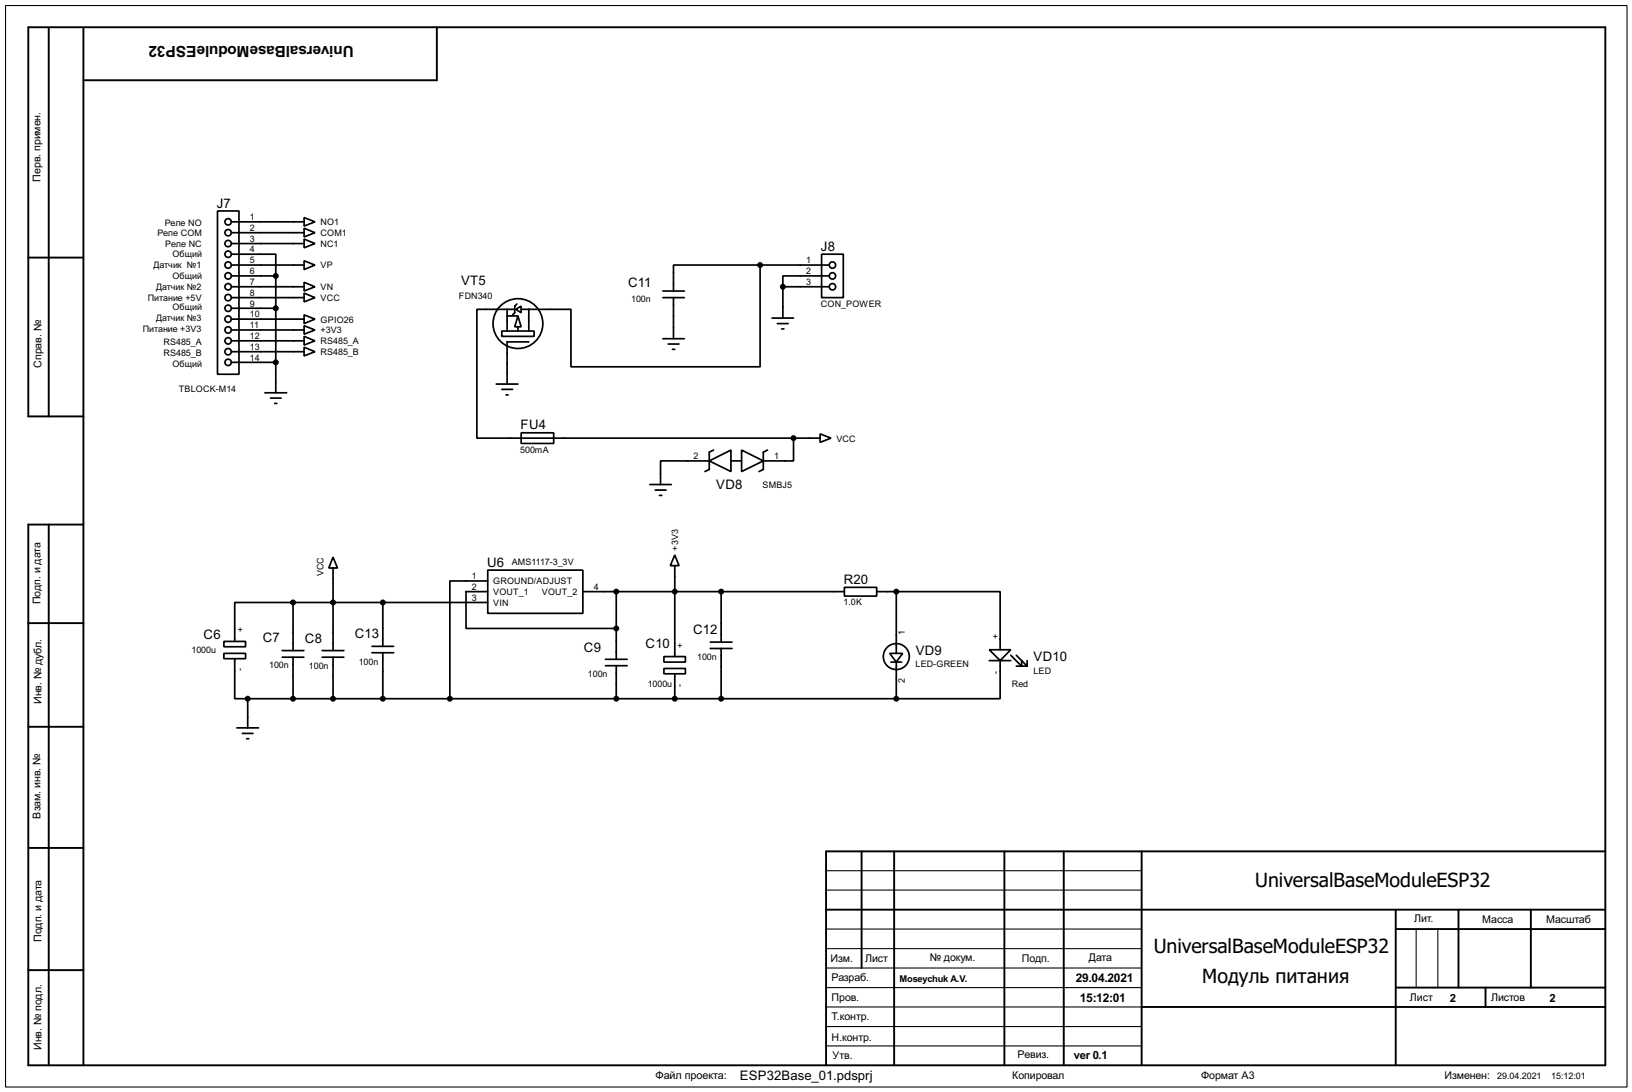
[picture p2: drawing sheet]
<svg xmlns="http://www.w3.org/2000/svg" width="383mm" height="256mm" viewBox="0 0 383 256" stroke-linecap="round" stroke-linejoin="round" font-family="sans-serif">
<path d="M1.3 1.3h381v254h-381zM194.1 218.2h74.2M194.1 209.1h74.2M194.1 204.5h74.2M332.8 218.2v13.8M337.9 218.2v13.8M194.1 222.8h74.2M194.1 232h74.2M194.1 236.5h74.2M194.1 227.4h74.2M194.1 241.1h74.2M194.1 245.7h74.2" fill="none" stroke="#000" stroke-width=".25"/>
<g fill="none" stroke="#000" stroke-width=".45">
<path d="M11.5 6.7v91.1M19.6 6.7v243.5M102.7 6.4v12.5h-83.1M6.7 60.5h12.9M19.6 97.8h-12.9v-91.4h370.5v243.8h-370.5v-127h12.9M11.5 123.2v127M6.7 146.4h12.9M6.7 170.7h12.9M6.7 199.2h12.9M202.5 200v27.4M210.1 200v50.2M236 200v50.2"/>
<path d="M250 200v50.2M268.3 200v50.2M377.2 200h-183.1v50.2M194.1 213.7h183.1M328 213.7v36.5M328 218.2h49.2M342.7 213.7v18.3M359.7 213.7v18.3M6.7 227.9h12.9M268.3 236.5h108.9M328 232h49.2M349.1 232v4.5"/>
</g>
<g fill="none" stroke="#000" stroke-width=".4">
<path d="M51.1 49.6h5.1v38.3h-5.1zM54.4 59.7h10.4v5.1M54.4 52.1h17.1M54.4 54.7h17.1M54.4 57.2h17.1M71.5 51.1l2.5 1-2.5 1zM71.5 53.6l2.5 1.1-2.5 1zM71.5 56.2l2.5 1-2.5 1zM193.1 59.7h5.1v10.2h-5.1zM54.4 62.3h17.1M54.4 67.4h17.1M54.4 69.9h17.1"/>
<path d="M54.4 75h17.1M54.4 77.5h17.1M54.4 72.4h10.4M54.4 64.8h10.4M64.8 64.8v27.5M71.5 79l2.5 1.1-2.5 1zM71.5 76.5l2.5 1-2.5 1zM71.5 66.3l2.5 1.1-2.5 1zM71.5 74l2.5 1-2.5 1zM71.5 68.9l2.5 1-2.5 1zM71.5 61.3l2.5 1-2.5 1zM117.9 77.8h7.6v1.2h-7.6z"/>
<path d="M119.2 72.7v5.1M119.2 74.2h2.5M121 72.7h-8.9v30.2h80.6M121.2 72.7l1.3-.8v1.6zM121.5 71.4l-.5 .5v1.6l-.5 .5M121.7 74.2l.8 2.6h-1.5zM121.7 76.8v1M122.5 72.7h4M124.3 72.7v5.1M155.8 69.9h5M155.8 68.4h5M155.8 79.6h5"/>
<path d="M158.3 69.9v9.7M178.6 62.3v23.9h-44.4v-13.5h-7.4M178.6 62.3h-20.3v6.1M178.6 62.3h16.3M181.4 74.7h5.1M182.7 76h2.5M183.7 77.3h.5M184 67.4v7.3M184 67.4h10.9M194.9 64.8h-10.9v2.6M54.4 80.1h17.1M54.4 82.6h17.1"/>
<path d="M54.4 85.1h10.4M62.3 92.3h5.1M63.6 93.5h2.5M64.6 94.8h.5M71.5 81.6l2.5 1-2.5 1zM116.6 90.2h5.1M117.9 91.5h2.6M118.9 92.8h.5M124.3 80.3h-5.1v9.9M157 80.8h2.6M158 82.1h.6M122.5 101.7h7.6v2.5h-7.6z"/>
<path d="M152.7 113.8h5.1M154 115.1h2.5M155 116.4h.5M166.7 108.3l5.1-2.6v5.1zM166.7 108.3h-11.5v5.5M167.7 105.7l-1 .5v4.1l-1 .5M171.8 108.3h2.5M174.3 105.7l5.1 2.6-5.1 2.5zM180.4 105.7l-1 .5v4.1l-1 .5M186.5 102.9v5.4h-7.1M192.7 101.9l2.6 1-2.6 1zM78.3 130.9l1 2.5h-2z"/>
<path d="M78.3 133.4v19.4M114.6 133.9h22.4v10.2h-22.4zM114.6 136.5h-8.9v27.6M114.6 139h-5.1v8.6h35.3M137 139h61.4M144.8 139v15.9M158.6 130.4l1 2.5h-2.1zM158.6 132.9v21.3M169.5 139v11.8M198.4 138h7.6v2h-7.6zM206 139h4.6M210.6 139h24.4v13.6"/>
<path d="M210.6 139v14.5M52.6 150.7h5.1v1.2h-5.1zM52.6 153.5h5.1v1.2h-5.1zM55.2 154.7v9.4h3M66.3 154.4h5.1M66.3 152.8h5.1M68.9 141.5h-13.7v9.2M68.9 141.5v11.3M68.9 154.4v9.7M68.9 141.5h45.7M75.7 154.4h5.1M75.7 152.8h5.1"/>
<path d="M78.3 154.4v9.7M87.4 153.3h5.1M87.4 151.8h5.1M90 141.5v10.3M90 153.3v10.8M142.3 156.4h5.1M142.3 154.9h5.1M144.8 156.4v7.7M156 154.2h5.1v1.3h-5.1zM156 157h5.1v1.3h-5.1zM158.6 158.3v5.8M166.9 152.3h5.1"/>
<path d="M166.9 150.8h5.1M169.5 152.3v11.8M209.1 153.5h3l-1.5 2zM209.4 155.5h2.5M210.6 155.5v8.6M232.5 152.6h5l-2.5 2.6zM232.5 155.2h5M235 155.2v8.9h-24.4M237.5 153.9l2.6 2.6v-1.3M238.8 153.9l2.6 2.6M238.8 156.5h2.6M241.4 155.2v1.3"/>
<path d="M55.7 171h5.1M57 172.3h2.5M58 173.5h.5M58.2 164.1h152.4M58.2 164.1v6.9"/>
<circle cx="53.6" cy="54.7" r=".75"/>
<circle cx="53.6" cy="57.2" r=".75"/>
<circle cx="53.6" cy="59.7" r=".75"/>
<circle cx="53.6" cy="52.1" r=".75"/>
<circle cx="53.6" cy="77.5" r=".75"/>
<circle cx="53.6" cy="67.4" r=".75"/>
<circle cx="53.6" cy="69.9" r=".75"/>
<circle cx="53.6" cy="62.3" r=".75"/>
<circle cx="53.6" cy="72.4" r=".75"/>
<circle cx="53.6" cy="75" r=".75"/>
<circle cx="53.6" cy="64.8" r=".75"/>
<circle cx="121.7" cy="76" r="5.9"/>
<circle cx="195.6" cy="62.3" r=".75"/>
<circle cx="195.6" cy="67.4" r=".75"/>
<circle cx="195.6" cy="64.8" r=".75"/>
<circle cx="53.6" cy="82.6" r=".75"/>
<circle cx="53.6" cy="80.1" r=".75"/>
<circle cx="53.6" cy="85.1" r=".75"/>
<circle cx="210.6" cy="154.2" r="3.1"/>
</g>
<g fill="#000" stroke="#000" stroke-width=".4">
<circle cx="64.8" cy="64.8" r=".5"/>
<circle cx="64.8" cy="72.4" r=".5"/>
<circle cx="178.6" cy="62.3" r=".5"/>
<circle cx="183.9" cy="67.4" r=".5"/>
<circle cx="64.8" cy="85.1" r=".5"/>
<circle cx="186.4" cy="102.9" r=".5"/>
<circle cx="144.8" cy="139" r=".5"/>
<circle cx="158.5" cy="139" r=".5"/>
<circle cx="169.4" cy="139" r=".5"/>
<circle cx="210.6" cy="139" r=".5"/>
<circle cx="68.8" cy="141.5" r=".5"/>
<circle cx="78.2" cy="141.5" r=".5"/>
<circle cx="89.9" cy="141.5" r=".5"/>
<circle cx="144.8" cy="147.6" r=".5"/>
<circle cx="58.2" cy="164.1" r=".5"/>
<circle cx="68.8" cy="164.1" r=".5"/>
<circle cx="78.2" cy="164.1" r=".5"/>
<circle cx="89.9" cy="164.1" r=".5"/>
<circle cx="105.7" cy="164.1" r=".5"/>
<circle cx="144.8" cy="164.1" r=".5"/>
<circle cx="158.5" cy="164.1" r=".5"/>
<circle cx="169.4" cy="164.1" r=".5"/>
<circle cx="210.6" cy="164.1" r=".5"/>
</g>
<g font-size="5.6">
<text x="295" y="208.3">UniversalBaseModuleESP32</text>
<text x="271.1" y="223.8">UniversalBaseModuleESP32</text>
<text x="282.5" y="230.9">Модуль питания</text>
</g>
<text font-size="4.1" x="83.1" y="10.8" transform="rotate(-180 83.1 10.8)">UniversalBaseModuleESP32</text>
<g font-size="3.5">
<text x="51" y="48.7">J7</text>
<text x="192.9" y="58.9">J8</text>
<text x="108.4" y="67">VT5</text>
<text x="147.6" y="67.5">C11</text>
<text x="122.3" y="100.9">FU4</text>
<text x="168.3" y="114.8">VD8</text>
<text x="114.5" y="133.1">U6</text>
<text x="198.3" y="137.2">R20</text>
<text x="83.4" y="149.9">C13</text>
<text x="162.9" y="148.9">C12</text>
<text x="47.9" y="150">C6</text>
<text x="61.8" y="150.7">C7</text>
<text x="71.7" y="151">C8</text>
<text x="137.2" y="153.2">C9</text>
<text x="151.7" y="152.3">C10</text>
<text x="215.2" y="153.9">VD9</text>
<text x="242.9" y="155.3">VD10</text>
<text x="173.8" y="253.6">ESP32Base_01.pdsprj</text>
</g>
<g font-size="3.2">
<text x="252.8" y="230.7">29.04.2021</text>
<text x="253.8" y="235.4">15:12:01</text>
</g>
<g font-size="3">
<text x="340.7" y="235.4">2</text>
<text x="364.1" y="235.4">2</text>
<text x="252.4" y="248.8">ver 0.1</text>
</g>
<text font-size="2.9" x="154" y="253.5">Файл проекта:</text>
<g font-size="2.8">
<text x="9.5" y="42.7" transform="rotate(-90 9.5 42.7)">Перв. примен.</text>
<text x="9.7" y="86.4" transform="rotate(-90 9.7 86.4)">Справ. №</text>
<text x="9.5" y="142" transform="rotate(-90 9.5 142)">Подп. и дата</text>
<text x="9.7" y="165.4" transform="rotate(-90 9.7 165.4)">Инв. № дубл.</text>
<text x="9.5" y="192.3" transform="rotate(-90 9.5 192.3)">Взам. инв. №</text>
<text x="9.8" y="221.2" transform="rotate(-90 9.8 221.2)">Подп. и дата</text>
<text x="332.3" y="216.5">Лит.</text>
<text x="348.3" y="216.8">Масса</text>
<text x="363.3" y="216.8">Масштаб</text>
<text x="195.1" y="225.9">Изм.</text>
<text x="203.3" y="225.9">Лист</text>
<text x="218.5" y="225.7">№ докум.</text>
<text x="240.1" y="225.9">Подп.</text>
<text x="255.8" y="225.7">Дата</text>
<text x="195.4" y="230.5">Разраб.</text>
<text x="195.4" y="235.1">Пров.</text>
<text x="195.4" y="239.6">Т.контр.</text>
<text x="331.3" y="235.1">Лист</text>
<text x="350.3" y="235.1">Листов</text>
<text x="195.4" y="244.5">Н.контр.</text>
<text x="9.8" y="246.6" transform="rotate(-90 9.8 246.6)">Инв. № подл.</text>
<text x="195.6" y="248.8">Утв.</text>
<text x="239.1" y="248.5">Ревиз.</text>
<text x="237.8" y="253.5">Копировал</text>
<text x="282.2" y="253.5">Формат А3</text>
<text x="339.4" y="253.5">Изменен:</text>
</g>
<text font-size="2.5" x="211.4" y="230.6">Moseychuk A.V.</text>
<g font-size="2.4">
<text x="38.7" y="53.1">Реле NO</text>
<text x="58.7" y="51.7">1</text>
<text x="75.3" y="52.9">NO1</text>
<text x="37" y="55.4">Реле COM</text>
<text x="38.8" y="57.9">Реле NC</text>
<text x="58.7" y="54.3">2</text>
<text x="58.7" y="56.8">3</text>
<text x="58.7" y="59.3">4</text>
<text x="75.3" y="55.4">COM1</text>
<text x="75.3" y="58">NC1</text>
<text x="36.1" y="63">Датчик №1</text>
<text x="40.5" y="60.5">Общий</text>
<text x="40.5" y="65.6">Общий</text>
<text x="58.7" y="61.9">5</text>
<text x="58.7" y="64.4">6</text>
<text x="75.3" y="63.1">VP</text>
<text x="189.4" y="61.9">1</text>
<text x="189.4" y="64.4">2</text>
<text x="34.7" y="70.6">Питание +5V</text>
<text x="36.7" y="68.1">Датчик №2</text>
<text x="58.7" y="67">7</text>
<text x="58.7" y="69.5">8</text>
<text x="58.7" y="72">9</text>
<text x="75.3" y="68.1">VN</text>
<text x="75.3" y="70.7">VCC</text>
<text x="107.8" y="70.2">FDN340</text>
<text x="148.3" y="70.9">100n</text>
<text x="189.4" y="67">3</text>
<text x="33.5" y="78">Питание +3V3</text>
<text x="36.7" y="75.5">Датчик №3</text>
<text x="40.5" y="72.9">Общий</text>
<text x="58.7" y="74.6">10</text>
<text x="58.7" y="77.1">11</text>
<text x="75.3" y="75.8">GPIO26</text>
<text x="192.9" y="72.1">CON_POWER</text>
<text x="38.4" y="83.6">RS485_B</text>
<text x="38.4" y="81">RS485_A</text>
<text x="58.7" y="79.7">12</text>
<text x="58.7" y="82.2">13</text>
<text x="75.3" y="78.3">+3V3</text>
<text x="75.3" y="80.8">RS485_A</text>
<text x="75.3" y="83.4">RS485_B</text>
<text x="40.5" y="86.1">Общий</text>
<text x="58.7" y="84.7">14</text>
<text x="42" y="92.2">TBLOCK-M14</text>
<text x="122.3" y="106.4">500mA</text>
<text x="163" y="107.9">2</text>
<text x="181.9" y="107.9">1</text>
<text x="196.5" y="103.7">VCC</text>
<text x="179.2" y="114.5">SMBJ5</text>
<text x="159.4" y="129.3" transform="rotate(-90 159.4 129.3)">+3V3</text>
<text x="76" y="135.4" transform="rotate(-90 76 135.4)">VCC</text>
<text x="110.9" y="136.1">1</text>
<text x="115.9" y="137.3">GROUND/ADJUST</text>
<text x="120.2" y="132.8">AMS1117-3_3V</text>
<text x="110.9" y="138.6">2</text>
<text x="110.9" y="141.1">3</text>
<text x="115.9" y="139.8">VOUT_1</text>
<text x="115.9" y="142.3">VIN</text>
<text x="127.3" y="139.8">VOUT_2</text>
<text x="139.5" y="138.6">4</text>
<text x="198.2" y="142.2">1.0K</text>
<text x="55.7" y="147.4" transform="rotate(90 55.7 147.4)">+</text>
<text x="212.6" y="149.2" transform="rotate(-90 212.6 149.2)">1</text>
<text x="45" y="153.4">1000u</text>
<text x="159.1" y="150.9" transform="rotate(90 159.1 150.9)">+</text>
<text x="163.8" y="155.1">100n</text>
<text x="234.6" y="150.1" transform="rotate(-90 234.6 150.1)">+</text>
<text x="55.9" y="157" transform="rotate(90 55.9 157)">-</text>
<text x="63.3" y="156.9">100n</text>
<text x="72.6" y="157.2">100n</text>
<text x="84.3" y="156.2">100n</text>
<text x="138.2" y="159">100n</text>
<text x="152.2" y="161.3">1000u</text>
<text x="159.3" y="160.6" transform="rotate(90 159.3 160.6)">-</text>
<text x="212.6" y="160.5" transform="rotate(-90 212.6 160.5)">2</text>
<text x="215.1" y="156.8">LED-GREEN</text>
<text x="234.6" y="158.4" transform="rotate(-90 234.6 158.4)">-</text>
<text x="237.8" y="161.3">Red</text>
<text x="242.8" y="158.2">LED</text>
<text x="351.8" y="253.3">29.04.2021</text>
<text x="364.5" y="253.3">15:12:01</text>
</g>
</svg>
